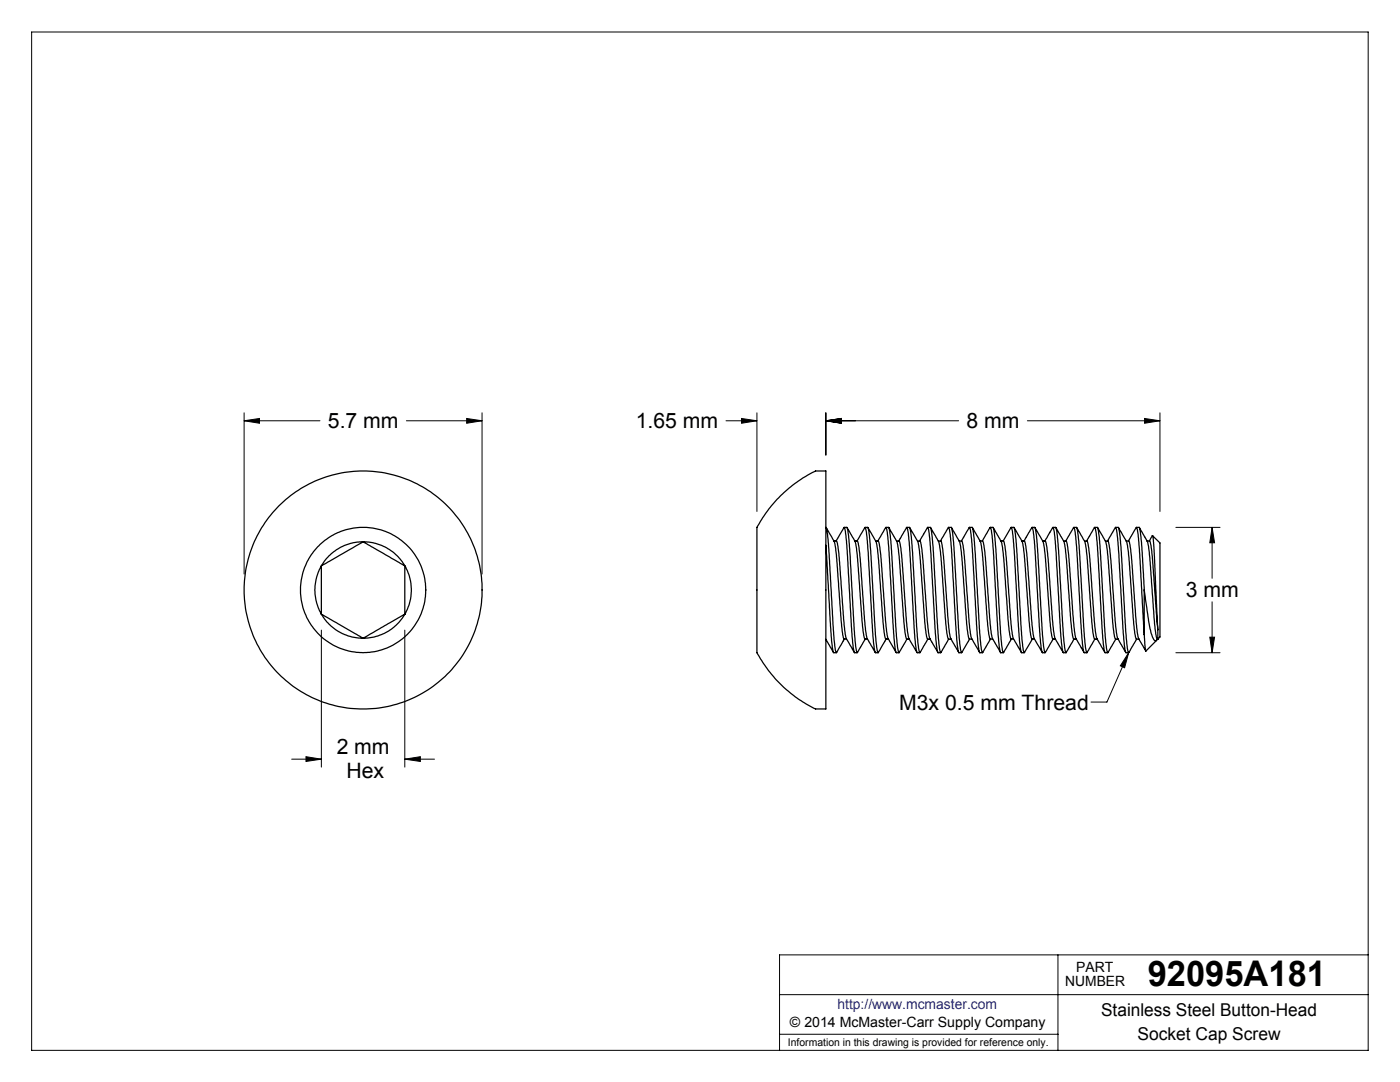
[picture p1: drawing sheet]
<svg xmlns="http://www.w3.org/2000/svg" width="279mm" height="216mm" viewBox="0 0 279 216" stroke-linecap="round" stroke-linejoin="round" font-family="sans-serif">
<g fill="none" stroke="#000" stroke-width=".2">
<path d="M6.3 6.4h266.7v203.2h-266.7zM48.7 84l3.1-.5v1zM48.7 82.4v32.1M48.7 84h15.2M81.1 84h15.1M93.1 83.5l3.1 .5-3.1 .5zM96.2 82.4v32.1M144.9 84h6.2M148 83.5l3.1 .5-3.1 .5zM151.1 82.4v19.7M164.8 84l3.1-.5v1zM164.8 84h26.5"/>
<path d="M164.8 82.4v8.4M205 84h26.5M228.4 83.5l3.1 .5-3.1 .5zM231.5 82.4v19.7M234.7 105.2h8.8M241.9 105.2l.5 3.1h-1zM241.9 105.2v10.2M64.1 125.7v27.4M80.8 125.7v27.4M225.2 130.2l-.8 3-.8-.3zM225.2 130.2l-4.3 9.9h-3.2M234.7 130.2h8.8"/>
<path d="M241.4 127.1h1l-.5 3.1zM241.9 120.1v10.1M58.2 151.5h5.9M61.1 151l3 .5-3 .4zM80.8 151.5l3.1-.5v.9zM80.8 151.5h5.9M155.6 198.5h117.4M211.1 190.5v19.1M273 190.5h-117.4v19.1M155.6 206.4h55.5"/>
</g>
<g fill="#000">
<path d="M225.2 130.2l-.8 3-.8-.3z"/>
<path d="M61.1 151l3 .5-3 .4zM80.8 151.5l3.1-.5v.9zM48.7 84l3.1-.5v1zM93.1 83.5l3.1 .5-3.1 .5zM241.9 105.2l.5 3.1h-1zM241.4 127.1h1l-.5 3.1zM148 83.5l3.1 .5-3.1 .5zM164.8 84l3.1-.5v1zM164.8 84l3.1-.5v1zM228.4 83.5l3.1 .5-3.1 .5z"/>
</g>
<g fill="none" stroke="#000" stroke-width=".25">
<path d="M155.9 98.8a27.5 27.5 0 0 1 6.9-4.8h2v47.5h-2a25.5 25.5 0 0 1-11.7-11.5v-24.8a28.1 28.1 0 0 1 4.8-6.4zM64.1 112.9v9.7M64.1 112.9a9.5 9.5 0 0 0 0 9.7M72.5 108.1l8.3 4.8M72.5 108.1a9.5 9.5 0 0 1 8.3 4.8M72.5 108.1a9.6 9.6 0 0 0-8.4 4.8M72.5 108.1l-8.4 4.8M80.8 112.9a9.5 9.5 0 0 1 0 9.7M80.8 112.9v9.7M164.8 105.2l.3 .7 .2 2.7 1.1 17.9 .3 3.1 .2 .6 1.6-2.7M164.8 108.8l1.2 19.3a4 4 0 0 0 .4 2.1h.5M164.9 105.3l.8 1.3a6.1 6.1 0 0 1 1.2 4l1.2 15.2 .3 1.7h.5"/>
<path d="M166.4 107.9h.6v.2l.4 2.5 1.2 14.8a5.7 5.7 0 0 0 1.4 3.8l.5 1M166.9 107.9l1.6-2.7 .2 .9 .3 2.8 1.1 19.2 .4 2.1h.6M168.5 105.2l.6 .1 .3 1.7 1.1 19.5 .2 2.3 .4 1.4 1.6-2.7M169.1 105.3l.8 1.4a6.2 6.2 0 0 1 1.2 3.9l1.1 15.2 .4 1.7h.5M170.6 107.9h.5l.3 1.4 1.4 16.5a8.8 8.8 0 0 0 1.7 4.1l.2 .3M171 107.9l1.6-2.7 .3 1.1 .4 4 1 17.8 .3 2 .1 .1h.6M172.6 105.2l.6 .1 .3 1.7 1.3 21.1a4 4 0 0 0 .5 2.1l1.5-2.7M173.2 105.3l.7 1.2a7.2 7.2 0 0 1 1.4 4.6l1.1 14.9 .3 1.5h.6M174.8 107.9h.5l.3 1.4 1.3 16.3a7.5 7.5 0 0 0 1.5 3.8l.4 .8M175.2 107.9l1.6-2.7 .3 1.1 .3 3 1.1 19 .3 1.8 .1 .1h.5M176.8 105.2l.6 .1 .4 2.7 1 17.9 .3 3.1 .3 1.2 1.6-2.7M177.4 105.3l1.1 2a5.6 5.6 0 0 1 .9 3.3l1.2 15.4 .3 1.5h.6"/>
<path d="M178.9 107.9l.6 .1 .3 1.5 1.2 15.6a7 7 0 0 0 1.6 4.4l.4 .7M179.4 107.9l1.5-2.7a7.2 7.2 0 0 1 .6 3.1l1.2 20 .3 1.9h.6M181 105.2l.6 .1 .3 1.9 1.2 19.7 .2 2.4 .3 .9 1.6-2.7M181.5 105.3l1.6 2.7M183.1 107.9l.6 .1 .3 1.8 1.3 16a5.3 5.3 0 0 0 1.1 3l.8 1.4M183.1 108l.5 3.1 1 14 .3 1.8 .2 .6M183.6 107.9l1.5-2.7a9 9 0 0 1 .6 3.7l1.2 19.7 .2 1.6h.6M185.1 105.2l.6 .1 .4 1.9 1.1 19 .3 3.1 .2 .9 1.6-2.7M185.7 105.3l.8 1.4a5.7 5.7 0 0 1 1.2 3.9l1.2 15.7 .4 1.2h.5M187.3 107.9l.5 .1 .4 1.8 1.2 15.6a7.3 7.3 0 0 0 1.5 3.9l.4 .9M187.7 107.9l1.6-2.7 .4 1.6 .2 2.8 1.1 19 .3 1.6h.6M189.3 105.2h.6l.2 1.3 1.3 20.7 .3 2.2 .2 .8 1.6-2.7"/>
<path d="M189.9 105.3l1.6 2.7M191.4 107.9h.5M191.5 108l.5 3.4 1 14 .3 1.6 .2 .5M191.9 107.9l1.6-2.7 .2 .7 .3 2.7 1.2 20.2 .3 1.4h.6M191.9 107.9l.3 1 .3 2.2 1 14.3a6.1 6.1 0 0 0 1.5 3.9l.5 .9M193.5 105.2h.5l.1 .2 .3 2.1 1.1 18.7 .3 3.2 .3 .8 1.6-2.7M194.1 105.3l1.1 2a5.1 5.1 0 0 1 .8 3l1.2 15.3 .4 1.9h.5M195.6 107.9l.6 .2 .4 2.2 1.1 15.3a7.4 7.4 0 0 0 1.5 3.8l.5 .8M196 107.9l1.7-2.7 .3 1.8 .3 3 1.1 18.8 .3 1.4h.5M197.6 105.2h.6l.1 .2 .3 2.1 1.1 18.7 .3 3.4 .2 .6 1.6-2.7M198.2 105.3l.7 1.2a6.4 6.4 0 0 1 1.3 4.3l1.2 14.8 .3 1.9h.6M199.7 107.9h.5"/>
<path d="M200.2 107.9l1.6-2.7 .3 .9 .3 3.9 1.1 18.1a4 4 0 0 0 .4 2.1h.5M200.2 107.9l.4 1 .2 2.5 1.1 14.2a7.6 7.6 0 0 0 1.4 3.7l.5 .9M201.8 105.2l.6 .1 .3 1.5 1.2 19.7 .3 3.1 .2 .6 1.6-2.7M202.4 105.3l.9 1.5a5.9 5.9 0 0 1 1.1 3.8l1.1 14.3 .2 1.7 .3 .9M203.9 107.9h.6v.2l.4 2.5 1.2 15a8.6 8.6 0 0 0 1.8 4.3l.1 .3M204.4 107.9l1.6-2.7 .2 .9 .3 2.8 1.1 19.2 .4 2.1h.6M206 105.2l.6 .1 .3 1.7 1.1 19.5 .2 2.3 .4 1.4 1.6-2.7M206.6 105.3l.6 1.2a6.8 6.8 0 0 1 1.4 4.3l1.1 15 .4 1.7h.5M208.1 107.9h.5l.4 1.4 1.3 16.5a6.9 6.9 0 0 0 1.2 3.2l.7 1.2M208.5 107.9l1.6-2.7 .3 1.1 .4 4 1 17.8 .3 2 .1 .1h.6M210.1 105.2l.6 .1 .3 1.7 1.3 21.1a4 4 0 0 0 .5 2.1l1.5-2.7M210.7 105.3l1.2 2a5.6 5.6 0 0 1 .8 3.3l1.2 15.4 .3 1.5h.6"/>
<path d="M212.3 107.9h.5M212.7 107.9l1.6-2.7 .3 1.1 .3 3 1.1 19 .3 1.8 .1 .1h.5M212.8 107.9l.2 .8 .3 2.1 1.1 14.8a6.4 6.4 0 0 0 1.4 3.7l.5 .9M214.3 105.2l.6 .1 .4 2.7 1 17.9 .3 3.1 .3 1.2 1.6-2.7M214.9 105.3l.7 1.2a5.9 5.9 0 0 1 1.3 4.1l1.2 15.4 .3 1.5h.6M216.4 107.9l.6 .1 .3 1.5 1.1 14.2 .3 3.1 .3 .8 1.5 2.6M216.9 107.9l1.5-2.7a7.2 7.2 0 0 1 .6 3.1l1.2 20 .3 1.9h.6M218.5 105.2l.6 .1 .3 1.9 1.2 19.7 .2 2.4 .3 .9 1.6-2.7M219 105.3l.9 1.4a5.7 5.7 0 0 1 1.2 3.9l1 14.5 .4 2.2 .1 .2h.5M220.6 107.9h.5M221.1 107.9l1.5-2.7a9 9 0 0 1 .6 3.7l1.2 19.7 .2 1.6h.6M221.1 107.9l.3 .9 .3 3.2 1 13.4a7.4 7.4 0 0 0 1.4 3.8l.6 1"/>
<path d="M222.6 105.2l.6 .1 .4 1.9 1 18.7 .4 3.4 .2 .9 1.6-2.7M223.2 105.3l1.6 2.7M224.8 107.9l.5 .1 .4 1.8 1.2 15.8a7.7 7.7 0 0 0 1.5 3.8l.3 .5M224.8 108l.5 3.4 1 14 .3 1.6 .2 .5M225.2 107.9l1.6-2.7 .4 1.6 .2 2.8 1 17M226.8 105.2h.6l.2 1.1 .8 11.4M227.4 105.3l1.2 2.1a7 7 0 0 1 .8 3.7l1 13.2 .4 2.7 .1 .5h.2M228.4 117.7l.8 6.1 .6 2.7a2.27 2.27 0 0 0 .8 1.4l.4-.4M228.4 117.7v8.9M228.9 107.9l.6 .2 .4 1.9 1.2 15.7M229.4 107.9l.6-1 .3 2.9 .8 15.9M230 106.9l1.5 1.4v18.8l-.4 .4"/>
<path d="M64.1 122.6l8.4 4.8M64.1 122.6a9.6 9.6 0 0 0 8.4 4.8M80.8 122.6l-8.3 4.8M80.8 122.6a9.6 9.6 0 0 1-8.3 4.8M164.8 127.6l1.5 2.6M185.1 127.5h.5M193.5 127.5h.5M206 127.5h.4M226.8 127.5h.5M228.4 126.6l.3 3.3 2.1-2.1M231 127.5h.1M231.1 125.7v1.8"/>
<circle cx="72.5" cy="117.7" r="23.7"/>
<circle cx="72.5" cy="117.7" r="12.5"/>
</g>
<text font-size="7.1" x="229.1" y="196.8">92095A181</text>
<g font-size="4.2">
<text x="65.4" y="85.4">5.7 mm</text>
<text x="126.9" y="85.4">1.65 mm</text>
<text x="192.9" y="85.4">8 mm</text>
<text x="236.7" y="119.1">3 mm</text>
<text x="179.4" y="141.7">M3x 0.5 mm Thread</text>
<text x="67.2" y="150.5">2 mm</text>
<text x="69.1" y="155.2">Hex</text>
</g>
<g font-size="3.5">
<text x="219.7" y="202.8">Stainless Steel Button-Head</text>
<text x="227" y="207.5">Socket Cap Screw</text>
</g>
<g font-size="2.8">
<text x="212.6" y="196.8">NUMBER</text>
<text x="214.8" y="194">PART</text>
<text x="157.7" y="205">© 2014 McMaster-Carr Supply Company</text>
</g>
<text font-size="2.8" fill="#00f" x="167.1" y="201.4">http://www.mcmaster.com</text>
<text font-size="2.1" x="157.3" y="208.6">Information in this drawing is provided for reference only.</text>
</svg>
